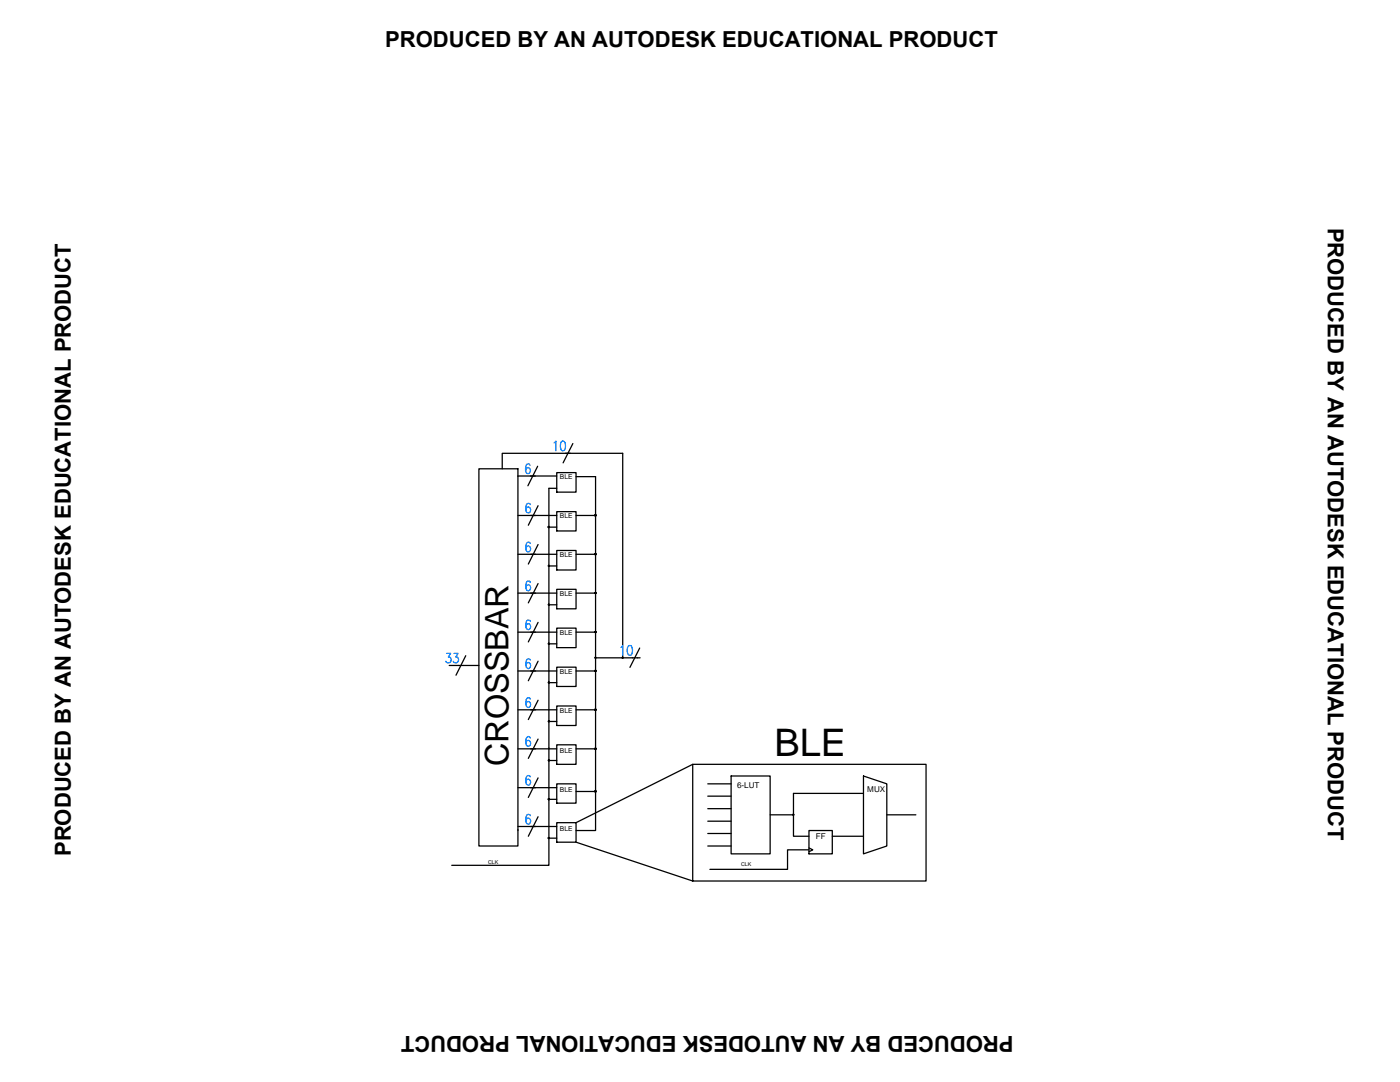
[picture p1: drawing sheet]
<svg xmlns="http://www.w3.org/2000/svg" width="279mm" height="216mm" viewBox="0 0 279 216" stroke-linecap="round" stroke-linejoin="round" font-family="sans-serif">
<!-- layer: SYMS -->
<g fill="none" stroke="#000" stroke-width=".25">
<path d="M105.9 95h.9M107.3 93l-1.9 3.9M112.8 90.5h1M114.3 88.5l-1.9 3.9M105.9 118.3h1M105.9 110.6h1M105.9 102.9h1M107.4 116.4l-2 3.9M107.4 108.7l-2 3.9M107.4 100.9l-2 3.9M91.5 132.8h.9M92.9 130.8l-1.9 3.9"/>
<path d="M105.9 133.9h1M105.9 126.1h1M107.4 139.7l-2 3.9M107.4 131.9l-2 3.9M107.4 124.2l-2 3.9M126.2 131.3h1M127.7 129.3l-2 3.9M105.9 157.2h1M105.9 149.4h1M105.9 141.6h1M107.4 155.2l-2 3.9M107.4 147.5l-2 3.8"/>
<path d="M145.9 154.8h7.8v15.6h-7.8zM172.3 154.8l4.7 1.6v12.4l-4.7 1.6zM105.9 164.9h1M107.4 163l-2 3.9M161.4 165.7h4.7v4.7h-4.7zM161.4 169.2l.8 .4-.8 .4"/>
<circle cx="109.5" cy="112.9" r=".11"/>
<circle cx="109.5" cy="105.2" r=".11"/>
<circle cx="109.5" cy="105.2" r=".06"/>
<circle cx="109.5" cy="112.9" r=".06"/>
<circle cx="109.5" cy="112.9" r=".02"/>
<circle cx="109.5" cy="105.2" r=".02"/>
<circle cx="118.8" cy="118.3" r=".11"/>
<circle cx="118.8" cy="102.8" r=".11"/>
<circle cx="118.8" cy="110.6" r=".11"/>
<circle cx="118.8" cy="118.3" r=".06"/>
<circle cx="118.8" cy="102.8" r=".06"/>
<circle cx="118.8" cy="110.6" r=".06"/>
<circle cx="118.8" cy="110.6" r=".02"/>
<circle cx="118.8" cy="118.3" r=".02"/>
<circle cx="118.8" cy="102.8" r=".02"/>
<circle cx="109.5" cy="120.7" r=".11"/>
<circle cx="109.5" cy="128.4" r=".06"/>
<circle cx="109.5" cy="120.7" r=".06"/>
<circle cx="109.5" cy="136.2" r=".06"/>
<circle cx="109.5" cy="128.4" r=".11"/>
<circle cx="109.5" cy="136.2" r=".11"/>
<circle cx="109.5" cy="120.7" r=".02"/>
<circle cx="109.5" cy="128.4" r=".02"/>
<circle cx="109.5" cy="136.2" r=".02"/>
<circle cx="118.8" cy="126.1" r=".06"/>
<circle cx="118.8" cy="133.9" r=".06"/>
<circle cx="118.8" cy="131.2" r=".06"/>
<circle cx="118.8" cy="133.9" r=".11"/>
<circle cx="118.8" cy="131.2" r=".11"/>
<circle cx="118.8" cy="126.1" r=".11"/>
<circle cx="118.8" cy="133.9" r=".02"/>
<circle cx="118.8" cy="126.1" r=".02"/>
<circle cx="118.8" cy="131.2" r=".02"/>
<circle cx="124.3" cy="131.2" r=".06"/>
<circle cx="124.3" cy="131.2" r=".11"/>
<circle cx="124.3" cy="131.2" r=".02"/>
<circle cx="109.5" cy="143.9" r=".06"/>
<circle cx="109.5" cy="151.7" r=".06"/>
<circle cx="109.5" cy="159.5" r=".06"/>
<circle cx="109.5" cy="143.9" r=".11"/>
<circle cx="109.5" cy="159.5" r=".11"/>
<circle cx="109.5" cy="151.7" r=".11"/>
<circle cx="109.5" cy="159.5" r=".02"/>
<circle cx="109.5" cy="143.9" r=".02"/>
<circle cx="109.5" cy="151.7" r=".02"/>
<circle cx="118.8" cy="157.9" r=".06"/>
<circle cx="118.8" cy="141.6" r=".06"/>
<circle cx="118.8" cy="149.4" r=".06"/>
<circle cx="118.8" cy="157.9" r=".11"/>
<circle cx="118.8" cy="141.6" r=".11"/>
<circle cx="118.8" cy="149.4" r=".11"/>
<circle cx="118.8" cy="149.4" r=".02"/>
<circle cx="118.8" cy="157.9" r=".02"/>
<circle cx="118.8" cy="141.6" r=".02"/>
<circle cx="109.5" cy="167.2" r=".11"/>
<circle cx="109.5" cy="167.2" r=".06"/>
<circle cx="109.5" cy="167.2" r=".02"/>
<circle cx="158.3" cy="162.6" r=".06"/>
<circle cx="158.3" cy="162.6" r=".11"/>
<circle cx="158.3" cy="162.6" r=".02"/>
</g>
<!-- layer: WIRES -->
<g fill="none" stroke="#000" stroke-width=".25">
<path d="M100.2 93.5v-3h24.1v40.8M111.1 97.4h-1.6v7.8M111.1 95h-7.8M115 95.1h3.9v62.8M103.4 118.3h7.7M103.4 110.6h7.7M103.4 102.9h7.7M109.5 118.4v2.3M111.1 112.9h-1.6v5.4M111.1 105.2h-1.6v7.7M115 118.3h3.9M115 110.6h3.9"/>
<path d="M115 102.9h3.9M89.6 132.8h1.9M92.4 132.8h3.2M103.4 133.9h7.7M103.4 126.1h7.7M111.1 136.2h-1.6v5.4M111.1 128.5h-1.6v7.7M111.1 120.7h-1.6v7.8M115 133.9h3.9M115 126.1h3.9M118.9 131.3h7.3M127.2 131.3h.5"/>
<path d="M103.4 157.2h7.7M103.4 149.4h7.7M103.4 141.6h7.7M109.5 149.4h.1M109.5 141.7v2.3h1.6M109.5 144v7.8M111.1 159.5h-1.6v7.7M111.1 151.8h-1.6v7.7M115 157.9h3.9v7.8h-3.9M115 149.4h3.9M115 141.6h3.9M141.3 156.4h4.6"/>
<path d="M141.3 158.9h4.6M172.3 158.3h-13.9v4.3M103.4 165.7h.1M103.4 164.9h7.7M111.1 167.2h-1.6v5.5h-19.3M141.3 161.4h4.6M141.3 163.9h4.6M141.3 166.3h4.6M141.3 168.8h4.6M153.7 162.6h4.7v4.3h3M161.4 169.6h-4.2v3.9h-15.5M166.1 166.9h6.2"/>
<path d="M177 162.6h5.8"/>
</g>
<!-- layer: 0 -->
<g fill="none" stroke="#000" stroke-width=".25">
<path d="M95.6 93.5h7.8v75.3h-7.8zM111.1 94.3h3.9v3.9h-3.9zM111.1 117.6h3.9v3.9h-3.9zM111.1 109.8h3.9v3.9h-3.9zM111.1 102.1h3.9v3.8h-3.9zM111.1 133.1h3.9v3.9h-3.9zM111.1 125.3h3.9v3.9h-3.9zM111.1 156.4h3.9v3.9h-3.9zM111.1 148.6h3.9v3.9h-3.9zM111.1 140.9h3.9v3.9h-3.9zM138.2 152.5h46.6v23.3h-46.6zM138.2 152.5l-23.2 11.7"/>
<path d="M111.1 164.2h3.9v3.8h-3.9zM115 168l23.2 7.8"/>
</g>
<!-- layer: TAGS -->
<g fill="none" stroke="#007fff" stroke-width=".25">
<path d="M105.8 92.9l-.1-.2-.3-.1a1.2 1.2 0 0 0-.4 1.6l.1 .2a.55 .55 0 0 0 .8-.5 .55 .55 0 0 0-.8-.5l-.2 .5M110.6 88.4l.3-.4v1.9M112 88.1l.4-.1a1.32 1.32 0 0 1 0 1.9h-.1a1.21 1.21 0 0 1-.4-1.5zM105.8 116.2v-.2l-.4-.1a1.12 1.12 0 0 0 .1 2 .55 .55 0 0 0 .4-.8 .55 .55 0 0 0-.9-.1l-.1 .2M105.8 108.4v-.1l-.4-.1a1.24 1.24 0 0 0 0 1.9 .62 .62 0 0 0 .5-.6 .62 .62 0 0 0-.5-.6l-.5 .6M105.8 100.7v-.2l-.4-.1a1.32 1.32 0 0 0-.2 1.9 .41 .41 0 0 0 .6-.2l.1-.3a.5 .5 0 0 0-.4-.6 .5 .5 0 0 0-.6 .5M89.1 130.4h.8l-.4 .7a.58 .58 0 0 1 .5 .9 .58 .58 0 0 1-1-.1M90.6 130.4h.8l-.4 .7a.58 .58 0 0 1 .5 .9 .58 .58 0 0 1-1-.1M105.8 139.5v-.2l-.4-.1a1.12 1.12 0 0 0 .1 2 .55 .55 0 0 0 .4-.8 .55 .55 0 0 0-.9-.2l-.1 .3M105.8 131.7v-.1l-.4-.1a1.13 1.13 0 0 0 .1 1.9 .59 .59 0 0 0 .4-.7 .59 .59 0 0 0-.7-.4l-.3 .4M105.8 124v-.2l-.4-.1a1.32 1.32 0 0 0-.2 1.8 .41 .41 0 0 0 .6-.1l.1-.3a.5 .5 0 0 0-.4-.7 .5 .5 0 0 0-.6 .6M123.9 129.2l.4-.4v2"/>
<path d="M125.4 128.9l.4-.1a1.14 1.14 0 0 1 .3 1.6l-.1 .3-.4 .1a1.38 1.38 0 0 1-.2-1.9zM105.8 155v-.2h-.4a1.32 1.32 0 0 0-.2 1.8 .41 .41 0 0 0 .6-.2l.1-.3a.5 .5 0 0 0-.4-.6 .5 .5 0 0 0-.6 .5M105.8 147.3v-.2l-.4-.1a1.38 1.38 0 0 0-.2 1.8 .41 .41 0 0 0 .6-.1v-.7a.44 .44 0 0 0-.4-.3 .44 .44 0 0 0-.4 .3l-.1 .3M105.8 162.8v-.2l-.4-.1a1.24 1.24 0 0 0 0 2 .62 .62 0 0 0 .5-.7 .62 .62 0 0 0-.5-.6l-.5 .6"/>
</g>
<text font-size="7.6" x="154.5" y="150.9">BLE</text>
<text font-size="6.5" x="101.5" y="152.9" transform="rotate(-90 101.5 152.9)">CROSSBAR</text>
<g font-size="4.4">
<text x="76.9" y="9.5">PRODUCED BY AN AUTODESK EDUCATIONAL PRODUCT</text>
<text x="265" y="45.4" transform="rotate(90 265 45.4)">PRODUCED BY AN AUTODESK EDUCATIONAL PRODUCT</text>
<text x="14.2" y="170.8" transform="rotate(-90 14.2 170.8)">PRODUCED BY AN AUTODESK EDUCATIONAL PRODUCT</text>
<text x="202.3" y="206.8" transform="rotate(180 202.3 206.8)">PRODUCED BY AN AUTODESK EDUCATIONAL PRODUCT</text>
</g>
<g font-size="1.6">
<text x="147.1" y="157.2">6-LUT</text>
<text x="173.1" y="158.1">MUX</text>
<text x="162.8" y="167.5">FF</text>
</g>
<g font-size="1.4">
<text x="111.7" y="95.6">BLE</text>
<text x="111.7" y="103.4">BLE</text>
<text x="111.7" y="111.2">BLE</text>
<text x="111.7" y="119">BLE</text>
<text x="111.7" y="126.8">BLE</text>
<text x="111.7" y="134.6">BLE</text>
<text x="111.7" y="142.4">BLE</text>
<text x="111.7" y="150.2">BLE</text>
<text x="111.7" y="158">BLE</text>
<text x="111.7" y="165.8">BLE</text>
</g>
<g font-size="1.1">
<text x="97.4" y="172.4">CLK</text>
<text x="147.9" y="172.9">CLK</text>
</g>
</svg>
